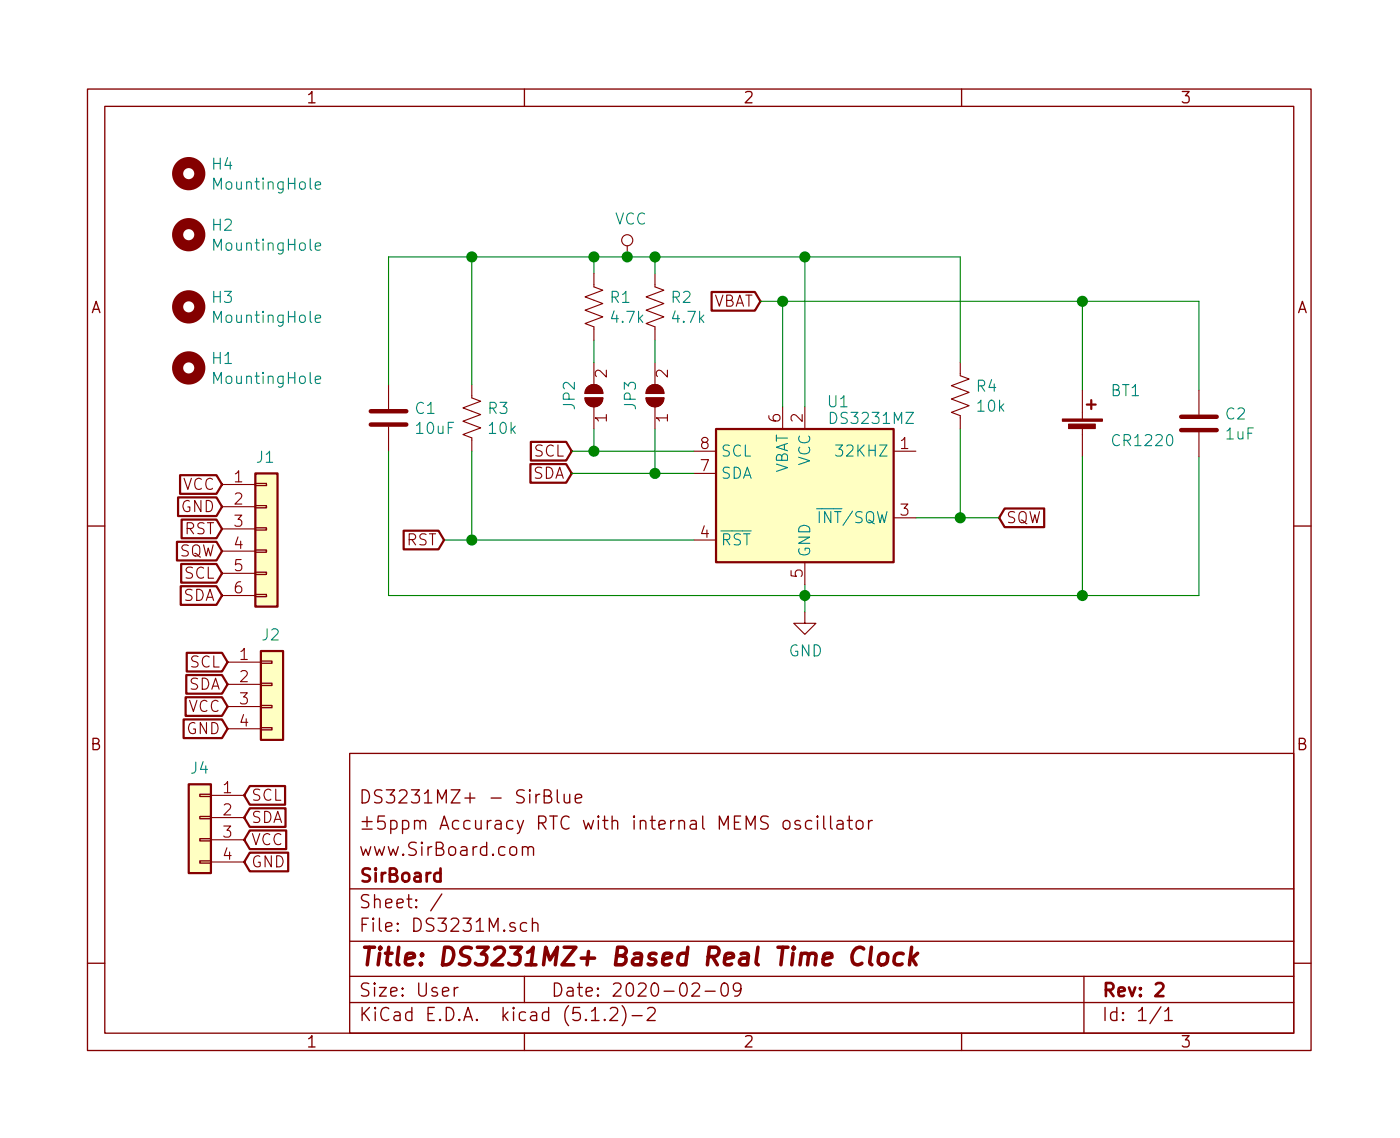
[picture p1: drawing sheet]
EESchema Schematic File Version 4
LIBS:DS1307Z-cache
EELAYER 29 0
EELAYER END
$Descr User 6299 5118
encoding utf-8
Sheet 1 1
Title "DS3231MZ+ Based Real Time Clock"
Date "2020-02-09"
Rev "2"
Comp "SirBoard"
Comment1 "www.SirBoard.com"
Comment2 "±5ppm Accuracy RTC with internal MEMS oscillator"
Comment3 "DS3231MZ+ - SirBlue"
Comment4 ""
$EndDescr
Text GLabel 1100 3875 2    50   Input ~ 0
GND
Text GLabel 1100 3775 2    50   Input ~ 0
VCC
Text GLabel 1025 3275 0    50   Input ~ 0
GND
Text GLabel 1025 3175 0    50   Input ~ 0
VCC
$Comp
L Connector_Generic:Conn_01x04 J4
U 1 1
P 900 3675
F 0 "J4" H 900 3900 50  0000 C CNN
F 1 "Conn_01x04" H 979 3577 50  0001 L CNN
F 2 "SirBoardLibrary:SirBlue_Connector" H 900 3675 50  0001 C CNN
F 3 "~" H 900 3675 50  0001 C CNN
F 4 "C160404" H 900 3675 50  0001 C CNN "Part"
	1    900  3675
	-1   0    0    -1  
$EndComp
$Comp
L Connector_Generic:Conn_01x04 J2
U 1 1
P 1225 3075
F 0 "J2" H 1175 3300 50  0000 L CNN
F 1 "Conn_01x04" H 1304 2977 50  0001 L CNN
F 2 "SirBoardLibrary:SirBlue_Connector" H 1225 3075 50  0001 C CNN
F 3 "~" H 1225 3075 50  0001 C CNN
F 4 "C160404" H 1225 3075 50  0001 C CNN "Part"
	1    1225 3075
	1    0    0    -1  
$EndComp
$Comp
L Connector_Generic:Conn_01x06 J1
U 1 1
P 1200 2375
F 0 "J1" H 1150 2700 50  0000 L CNN
F 1 "Conn_01x06" H 1279 2277 50  0001 L CNN
F 2 "Connector_PinHeader_2.54mm:PinHeader_1x06_P2.54mm_Vertical" H 1200 2375 50  0001 C CNN
F 3 "~" H 1200 2375 50  0001 C CNN
	1    1200 2375
	1    0    0    -1  
$EndComp
$Comp
L Mechanical:MountingHole H1
U 1 1
P 850 1650
F 0 "H1" H 950 1695 50  0000 L CNN
F 1 "MountingHole" H 950 1605 50  0000 L CNN
F 2 "SirBoardLibrary:MountingHole_M2.5_SirBoard" H 850 1650 50  0001 C CNN
F 3 "~" H 850 1650 50  0001 C CNN
	1    850  1650
	1    0    0    -1  
$EndComp
$Comp
L Mechanical:MountingHole H2
U 1 1
P 850 1050
F 0 "H2" H 950 1095 50  0000 L CNN
F 1 "MountingHole" H 950 1005 50  0000 L CNN
F 2 "SirBoardLibrary:MountingHole_M2.5_SirBoard" H 850 1050 50  0001 C CNN
F 3 "~" H 850 1050 50  0001 C CNN
	1    850  1050
	1    0    0    -1  
$EndComp
Text GLabel 1000 2275 0    50   Input ~ 0
GND
$Comp
L Mechanical:MountingHole H3
U 1 1
P 850 1375
F 0 "H3" H 950 1420 50  0000 L CNN
F 1 "MountingHole" H 950 1330 50  0000 L CNN
F 2 "SirBoardLibrary:MountingHole_M2.5_SirBoard" H 850 1375 50  0001 C CNN
F 3 "~" H 850 1375 50  0001 C CNN
	1    850  1375
	1    0    0    -1  
$EndComp
$Comp
L Mechanical:MountingHole H4
U 1 1
P 850 775
F 0 "H4" H 950 820 50  0000 L CNN
F 1 "MountingHole" H 950 730 50  0000 L CNN
F 2 "SirBoardLibrary:MountingHole_M2.5_SirBoard" H 850 775 50  0001 C CNN
F 3 "~" H 850 775 50  0001 C CNN
	1    850  775 
	1    0    0    -1  
$EndComp
Text GLabel 1000 2175 0    50   Input ~ 0
VCC
$Comp
L power:GND #PWR0106
U 1 1
P 3625 2750
F 0 "#PWR0106" H 3625 2500 50  0001 C CNN
F 1 "GND" H 3629 2578 50  0000 C CNN
F 2 "" H 3625 2750 50  0001 C CNN
F 3 "" H 3625 2750 50  0001 C CNN
	1    3625 2750
	1    0    0    -1  
$EndComp
Text GLabel 2575 2125 0    50   Input ~ 0
SDA
Text GLabel 2575 2025 0    50   Input ~ 0
SCL
$Comp
L Device:R_US R2
U 1 1
P 2950 1375
F 0 "R2" H 3018 1420 50  0000 L CNN
F 1 "4.7k" H 3018 1330 50  0000 L CNN
F 2 "Resistor_SMD:R_0603_1608Metric" V 2990 1365 50  0001 C CNN
F 3 "~" H 2950 1375 50  0001 C CNN
F 4 "C99782" H 2950 1375 50  0001 C CNN "Part"
	1    2950 1375
	1    0    0    -1  
$EndComp
Wire Wire Line
	2675 1225 2675 1150
Wire Wire Line
	2950 1225 2950 1150
$Comp
L Device:C C1
U 1 1
P 1750 1875
F 0 "C1" H 1865 1920 50  0000 L CNN
F 1 "10uF" H 1865 1830 50  0000 L CNN
F 2 "Capacitor_SMD:C_0805_2012Metric" H 1788 1725 50  0001 C CNN
F 3 "~" H 1750 1875 50  0001 C CNN
F 4 "C95841" H 1750 1875 50  0001 C CNN "Part"
	1    1750 1875
	1    0    0    -1  
$EndComp
$Comp
L Jumper:SolderJumper_2_Open JP2
U 1 1
P 2675 1775
F 0 "JP2" H 2675 1888 50  0000 C CNN
F 1 "SolderJumper_2_Open" H 2675 1888 50  0001 C CNN
F 2 "Jumper:SolderJumper-2_P1.3mm_Open_RoundedPad1.0x1.5mm" H 2675 1775 50  0001 C CNN
F 3 "~" H 2675 1775 50  0001 C CNN
	1    2675 1775
	0    -1   -1   0   
$EndComp
$Comp
L Jumper:SolderJumper_2_Open JP3
U 1 1
P 2950 1775
F 0 "JP3" H 2950 1888 50  0000 C CNN
F 1 "SolderJumper_2_Open" H 2950 1888 50  0001 C CNN
F 2 "Jumper:SolderJumper-2_P1.3mm_Open_RoundedPad1.0x1.5mm" H 2950 1775 50  0001 C CNN
F 3 "~" H 2950 1775 50  0001 C CNN
	1    2950 1775
	0    -1   -1   0   
$EndComp
Wire Wire Line
	2950 1625 2950 1525
Wire Wire Line
	2675 1525 2675 1625
Wire Wire Line
	2575 2025 2675 2025
Wire Wire Line
	2575 2125 2950 2125
Wire Wire Line
	2675 1925 2675 2025
Wire Wire Line
	2950 1925 2950 2125
Wire Wire Line
	2675 1150 2825 1150
Text GLabel 4500 2325 2    50   Input ~ 0
SQW
Wire Wire Line
	3625 2625 3625 2675
Connection ~ 3625 2675
Wire Wire Line
	3625 2675 3625 2750
Text GLabel 1000 2475 0    50   Input ~ 0
SQW
Text GLabel 1000 2375 0    50   Input ~ 0
RST
Text GLabel 1000 2675 0    50   Input ~ 0
SDA
Text GLabel 1000 2575 0    50   Input ~ 0
SCL
Text GLabel 1100 3675 2    50   Input ~ 0
SDA
Text GLabel 1100 3575 2    50   Input ~ 0
SCL
Text GLabel 1025 3075 0    50   Input ~ 0
SDA
Text GLabel 1025 2975 0    50   Input ~ 0
SCL
$Comp
L Device:Battery_Cell BT1
U 1 1
P 4875 1950
F 0 "BT1" H 5000 2150 50  0000 L CNN
F 1 "CR1220" H 5000 1925 50  0000 L CNN
F 2 "Battery:BatteryHolder_Keystone_3000_1x12mm" V 4875 2010 50  0001 C CNN
F 3 "~" V 4875 2010 50  0001 C CNN
F 4 "C238097" H 4875 1950 50  0001 C CNN "Part"
	1    4875 1950
	1    0    0    -1  
$EndComp
Wire Wire Line
	2000 2425 2125 2425
$Comp
L Device:R_US R1
U 1 1
P 2675 1375
F 0 "R1" H 2743 1420 50  0000 L CNN
F 1 "4.7k" H 2743 1330 50  0000 L CNN
F 2 "Resistor_SMD:R_0603_1608Metric" V 2715 1365 50  0001 C CNN
F 3 "~" H 2675 1375 50  0001 C CNN
F 4 "C99782" H 2675 1375 50  0001 C CNN "Part"
	1    2675 1375
	1    0    0    -1  
$EndComp
$Comp
L Timer_RTC:DS3231MZ U1
U 1 1
P 3625 2225
F 0 "U1" H 3775 2650 50  0000 C CNN
F 1 "DS3231MZ" H 3925 2575 50  0000 C CNN
F 2 "Package_SO:SOIC-8_3.9x4.9mm_P1.27mm" H 3625 1725 50  0001 C CNN
F 3 "http://datasheets.maximintegrated.com/en/ds/DS3231M.pdf" H 3625 1625 50  0001 C CNN
	1    3625 2225
	1    0    0    -1  
$EndComp
$Comp
L power:VCC #PWR0101
U 1 1
P 2825 1150
F 0 "#PWR0101" H 2825 1000 50  0001 C CNN
F 1 "VCC" H 2842 1323 50  0000 C CNN
F 2 "" H 2825 1150 50  0001 C CNN
F 3 "" H 2825 1150 50  0001 C CNN
	1    2825 1150
	1    0    0    -1  
$EndComp
Connection ~ 2825 1150
Wire Wire Line
	2825 1150 2950 1150
Wire Wire Line
	1750 1725 1750 1150
Wire Wire Line
	1750 1150 2125 1150
Connection ~ 2675 1150
Wire Wire Line
	1750 2025 1750 2675
Text GLabel 2000 2425 0    50   Input ~ 0
RST
Wire Wire Line
	2675 2025 3125 2025
Connection ~ 2675 2025
Wire Wire Line
	3125 2125 2950 2125
Connection ~ 2950 2125
$Comp
L Device:R_US R3
U 1 1
P 2125 1875
F 0 "R3" H 2193 1920 50  0000 L CNN
F 1 "10k" H 2193 1830 50  0000 L CNN
F 2 "Resistor_SMD:R_0603_1608Metric" V 2165 1865 50  0001 C CNN
F 3 "~" H 2125 1875 50  0001 C CNN
F 4 "C99198" H 2125 1875 50  0001 C CNN "Part"
	1    2125 1875
	1    0    0    -1  
$EndComp
Wire Wire Line
	1750 2675 3625 2675
Wire Wire Line
	2125 1725 2125 1150
Connection ~ 2125 1150
Wire Wire Line
	2125 1150 2675 1150
Wire Wire Line
	2125 2025 2125 2425
Connection ~ 2125 2425
Wire Wire Line
	2125 2425 3125 2425
$Comp
L Device:C C2
U 1 1
P 5400 1900
F 0 "C2" H 5515 1945 50  0000 L CNN
F 1 "1uF" H 5515 1855 50  0000 L CNN
F 2 "Capacitor_SMD:C_0805_2012Metric" H 5438 1750 50  0001 C CNN
F 3 "~" H 5400 1900 50  0001 C CNN
F 4 "C396719" H 5400 1900 50  0001 C CNN "Part"
	1    5400 1900
	1    0    0    -1  
$EndComp
Wire Wire Line
	3525 1825 3525 1350
Wire Wire Line
	3525 1350 4875 1350
Wire Wire Line
	4875 1350 4875 1750
Wire Wire Line
	4875 1350 5400 1350
Wire Wire Line
	5400 1350 5400 1750
Connection ~ 4875 1350
Wire Wire Line
	5400 2050 5400 2675
Wire Wire Line
	3625 2675 4875 2675
Wire Wire Line
	4875 2050 4875 2675
Connection ~ 4875 2675
Wire Wire Line
	4875 2675 5400 2675
$Comp
L Device:R_US R4
U 1 1
P 4325 1775
F 0 "R4" H 4393 1820 50  0000 L CNN
F 1 "10k" H 4393 1730 50  0000 L CNN
F 2 "Resistor_SMD:R_0603_1608Metric" V 4365 1765 50  0001 C CNN
F 3 "~" H 4325 1775 50  0001 C CNN
F 4 "C99198" H 4325 1775 50  0001 C CNN "Part"
	1    4325 1775
	1    0    0    -1  
$EndComp
Wire Wire Line
	4325 1625 4325 1150
Wire Wire Line
	4325 1925 4325 2325
Wire Wire Line
	4500 2325 4325 2325
Connection ~ 4325 2325
Wire Wire Line
	4325 2325 4125 2325
Wire Wire Line
	2950 1150 3625 1150
Connection ~ 2950 1150
Wire Wire Line
	3625 1825 3625 1150
Connection ~ 3625 1150
Wire Wire Line
	3625 1150 4325 1150
Text GLabel 3425 1350 0    50   Input ~ 0
VBAT
Wire Wire Line
	3425 1350 3525 1350
Connection ~ 3525 1350
$EndSCHEMATC
